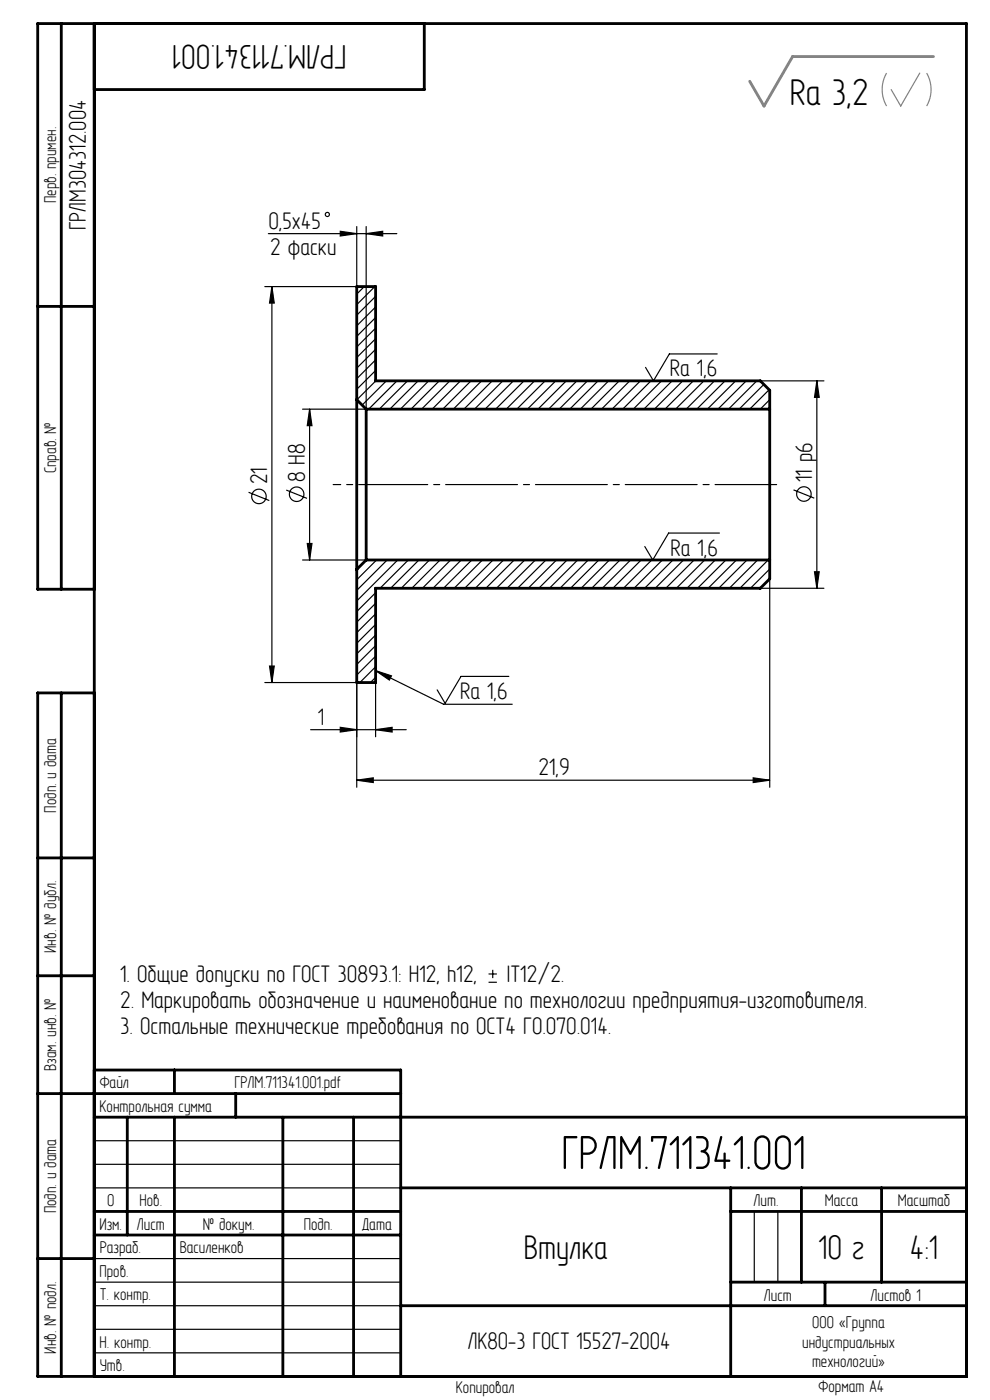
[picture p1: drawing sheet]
<svg xmlns="http://www.w3.org/2000/svg" width="210mm" height="297mm" viewBox="0 0 210 297" stroke-linecap="round" stroke-linejoin="round" font-family="sans-serif">
<g fill="none" stroke="#000" stroke-width=".25">
<path d="M56.9 49.6h27.3M72.2 49.1l3.5 .5-3.5 .5zM75.7 48.1v36.7l4-4M77.7 49.6l3.5-.5v1zM77.7 48.1v38.7h-13.5M56.2 60.8h23.5M57.7 60.8v84M57.7 60.8l.5 3.5h-1zM77.3 60.8l-1.6 1.6M79.5 60.8l-3.8 3.8M79.7 62.9l-4 4M79.7 65.1l-4 4"/>
<path d="M79.7 67.4l-4 4M79.7 69.6l-4 4M79.7 71.9l-4 4M79.7 74.1l-4 4M79.7 76.3l-4 4M79.7 78.6l-4 4M152.1 75.1h-10.1l-3.4 5.7-1.7-2.9M65.7 86.8v32M65.7 86.8l.5 3.5h-1zM82 80.8l-5.2 5.1M84.2 80.8l-6 6M86.4 80.8l-6 6"/>
<path d="M88.7 80.8l-6 6M90.9 80.8l-6 6M93.2 80.8l-6 6M95.4 80.8l-6 6M97.7 80.8l-6 6M99.9 80.8l-6 6M102.2 80.8l-6 6M104.4 80.8l-6 6M106.7 80.8l-6 6M108.9 80.8l-6 6M111.1 80.8l-6 6M113.4 80.8l-6 6"/>
<path d="M115.6 80.8l-6 6M117.9 80.8l-6 6M120.1 80.8l-6 6M122.4 80.8l-6 6M124.6 80.8l-6 6M126.9 80.8l-6 6M129.1 80.8l-6 6M131.3 80.8l-6 6M133.6 80.8l-6 6M135.8 80.8l-6 6M138.1 80.8l-6 6M140.3 80.8l-6 6"/>
<path d="M142.6 80.8l-6 6M144.8 80.8l-6 6M147.1 80.8l-6 6M149.3 80.8l-6 6M151.6 80.8l-6 6M153.8 80.8l-6 6M156 80.8l-6 6M158.3 80.8l-6 6M160.5 80.8l-6 6M161.3 80.8h13.5M162 81.6l-5.2 5.2M163.2 82.7l-4.2 4.1"/>
<path d="M163.3 84.8l-2 2M173.3 80.8v44M173.3 80.8l.5 3.5h-1zM52.7 104.4l4.4 1.8M60.7 104l4.4 1.7M64.2 118.8h13.5M65.2 115.3h1l-.5 3.5zM79.9 118.8l-4.2 4.2M82.1 118.8l-6.4 6.4M84.4 118.8l-8.7 8.7M86.6 118.8l-6 6M88.9 118.8l-6 6"/>
<path d="M91.1 118.8l-6 6M93.3 118.8l-6 6M95.6 118.8l-6 6M97.8 118.8l-6 6M100.1 118.8l-6 6M102.3 118.8l-6 6M104.6 118.8l-6 6M106.8 118.8l-6 6M109.1 118.8l-6 6M111.3 118.8l-6 6M113.6 118.8l-6 6M115.8 118.8l-6 6"/>
<path d="M118 118.8l-6 6M120.3 118.8l-6 6M122.5 118.8l-6 6M124.8 118.8l-6 6M127 118.8l-6 6M129.3 118.8l-6 6M131.5 118.8l-6 6M133.8 118.8l-6 6M136 118.8l-6 6M138.3 118.8l-6 6M140.5 118.8l-6 6M142.7 118.8l-6 6"/>
<path d="M145 118.8l-6 6M147.2 118.8l-6 6M149.5 118.8l-6 6M151.7 118.8l-6 6M152.6 113.1h-10.8l-3.3 5.7-1.7-2.9M154 118.8l-6 6M156.2 118.8l-6 6M158.5 118.8l-6 6M160.7 118.8l-6 6M162.9 118.8l-6 6M168.3 103.9l4.4 1.8M79.7 125.7l-4 4"/>
<path d="M79.7 128l-4 4M79.7 130.2l-4 4M79.7 132.5l-4 4M79.7 134.7l-4 4M79.7 137l-4 4M79.7 139.2l-4 4M161.3 124.8h13.5M163.3 120.7l-4.1 4.1M163.3 122.8v44.2M172.8 121.3h1l-.5 3.5zM56.2 144.8h23.5v11.5M57.2 141.3h1l-.5 3.5z"/>
<path d="M65.9 154.8h20.3M72.2 154.3l3.5 .5-3.5 .5zM75.7 144.8v22.2M79.7 142.3l14.4 7.1h14.6M79.7 142.3l3.3 1.1-.4 .9zM79.7 154.8l3.5-.5v1zM79.7 141.5l-3.4 3.3M79.7 143.7l-1.1 1.1M107.9 143.5h-10.1l-3.4 5.7-1.7-2.8M75.7 165.5l3.5-.5v1zM75.7 165.5h87.6M159.8 165l3.5 .5-3.5 .5z"/>
<path d="M103.6 208.4h1.8M103.6 206.6h1.8M104.5 205.7v1.8M20 242h65M20 247h65M20 252h65M160 257v15M165 257v15M20 277h65M20 272h65M20 267h65M20 287h65"/>
<path d="M20 282h65"/>
<circle cx="69.4" cy="45.5" r=".44"/>
<circle cx="54.9" cy="105.3" r="1.54"/>
<circle cx="62.9" cy="104.8" r="1.54"/>
<circle cx="170.5" cy="104.8" r="1.54"/>
</g>
<path d="M188.1 15.5a7 7 0 0 0 0 7M195.1 15.5l-4 7-2.1-3.5M196.6 15.5a7 7 0 0 1 0 7" fill="none" stroke="#808080" stroke-width=".25"/>
<path d="M70.7 102.8h7" fill="none" stroke="#000" stroke-width=".25" stroke-dasharray="15.2 1.3 1.3 1.3" stroke-dashoffset="13.6"/>
<path d="M164.7 102.8h-87" fill="none" stroke="#000" stroke-width=".25" stroke-dasharray="15.2 1.3 1.3 1.3" stroke-dashoffset="2.2"/>
<g fill="none" stroke="#000" stroke-width=".6">
<path d="M13 5v120M20 5v287M90 5v14h-70M8 65h12M75.7 84.8v36M75.7 84.8v-24h4v20h81.6l2 2v4M75.7 84.8l2 2M77.7 86.8v32M77.7 86.8h85.6M163.3 86.8v32M77.7 118.8l-2 2M77.7 118.8h85.6"/>
<path d="M163.3 118.8v4l-2 2h-81.6v20h-4v-24M20 125h-12v-120h197v287h-197v-145h12M13 147v145M8 182h12M8 207h12M8 232h77M20 227h65v65M20 237h185M27 237v25M37 227v5M37 237v55M50 232v5"/>
<path d="M60 237v55M75 237v55M20 257h65M85 252h120M155 252v40M155 257h50M170 252v20M187 252v20M8 267h12M20 262h65M85 277h120M155 272h50"/>
<path d="M175 272v5"/>
</g>
<path d="M162.1 22.5h.1" fill="none" stroke="#808080" stroke-width=".25" stroke-dasharray="15.2 1.3 1.3 1.3"/>
<path d="M198 12h-29.9l-6 10.5-3.1-5.2" fill="none" stroke="#808080" stroke-width=".6"/>
<g fill="#000">
<path d="M79.7 142.3l3.3 1.1-.4 .9z"/>
<path d="M72.2 49.1l3.5 .5-3.5 .5zM77.7 49.6l3.5-.5v1zM75.7 165.5l3.5-.5v1zM159.8 165l3.5 .5-3.5 .5z"/>
<path d="M65.7 86.8l.5 3.5h-1zM65.2 115.3h1l-.5 3.5zM173.3 80.8l.5 3.5h-1zM172.8 121.3h1l-.5 3.5zM57.7 60.8l.5 3.5h-1zM57.2 141.3h1l-.5 3.5z"/>
<path d="M79.7 154.8l3.5-.5v1zM72.2 154.3l3.5 .5-3.5 .5z"/>
</g>
<text font-size="11" x="119.1" y="248">ГРЛМ.711341.001</text>
<text font-size="8.6" x="167.5" y="22.3">Ra 3,2</text>
<g font-size="7.8">
<text x="73.5" y="9.5" transform="rotate(-180 73.5 9.5)">ГРЛМ.711341.001</text>
<text x="111.1" y="267">Втулка</text>
<text x="173.6" y="267">10 г</text>
<text x="193" y="267">4:1</text>
</g>
<g font-size="5.5">
<text x="18.2" y="48.9" transform="rotate(-90 18.2 48.9)">ГРЛМ304312.004</text>
<text x="56.9" y="48.6">0,5х45</text>
<text x="57.3" y="54.1">2 фаски</text>
<text x="142.1" y="79.8">Ra 1,6</text>
<text x="56.7" y="102.8" transform="rotate(-90 56.7 102.8)">21</text>
<text x="64.7" y="102.3" transform="rotate(-90 64.7 102.3)">8 H8</text>
<text x="172.3" y="102.3" transform="rotate(-90 172.3 102.3)">11 p6</text>
<text x="142.2" y="117.9">Ra 1,6</text>
<text x="97.6" y="148.4">Ra 1,6</text>
<text x="67.4" y="153.8">1</text>
<text x="114.2" y="164.5">21,9</text>
<text x="25.5" y="208.4">1. Общие допуски по ГОСТ 30893.1: H12, h12,</text>
<text x="107.5" y="208.4">IT12/2.</text>
<text x="25.5" y="213.9">2. Маркировать обозначение и наименование по технологии предприятия-изготовителя.</text>
<text x="25.5" y="219.4">3. Остальные технические требования по ОСТ4 ГО.070.014.</text>
<text x="99.2" y="286.3">ЛК80-3 ГОСТ 15527-2004</text>
</g>
<g font-size="3.9">
<text x="11.9" y="43.1" transform="rotate(-90 11.9 43.1)">Перв. примен.</text>
<text x="11.9" y="100.4" transform="rotate(-90 11.9 100.4)">Справ. №</text>
<text x="11.9" y="172.4" transform="rotate(-90 11.9 172.4)">Подп. и дата</text>
<text x="11.9" y="202.1" transform="rotate(-90 11.9 202.1)">Инв. № дубл.</text>
<text x="11.9" y="227.2" transform="rotate(-90 11.9 227.2)">Взам. инв. №</text>
<text x="21.2" y="230.9">Файл</text>
<text x="49.7" y="230.9">ГРЛМ.711341.001.pdf</text>
<text x="21.1" y="235.9">Контрольная сумма</text>
<text x="11.9" y="257.4" transform="rotate(-90 11.9 257.4)">Подп. и дата</text>
<text x="22.7" y="255.9">0</text>
<text x="29.6" y="255.9">Нов.</text>
<text x="159.9" y="255.9">Лит.</text>
<text x="174.9" y="255.9">Масса</text>
<text x="190.4" y="255.9">Масштаб</text>
<text x="21.1" y="260.9">Изм.</text>
<text x="29" y="260.9">Лист</text>
<text x="43" y="260.9">№ докум.</text>
<text x="64.4" y="260.9">Подп.</text>
<text x="76.9" y="260.9">Дата</text>
<text x="21.1" y="265.9">Разраб.</text>
<text x="38.1" y="265.9">Василенков</text>
<text x="21.1" y="270.9">Пров.</text>
<text x="21.1" y="275.9">Т. контр.</text>
<text x="162" y="275.9">Лист</text>
<text x="184.7" y="275.9">Листов 1</text>
<text x="172.3" y="281.7">ООО «Группа</text>
<text x="11.9" y="287.1" transform="rotate(-90 11.9 287.1)">Инв. № подл.</text>
<text x="21.1" y="285.9">Н. контр.</text>
<text x="170.2" y="285.9">индустриальных</text>
<text x="21.2" y="290.9">Утв.</text>
<text x="172.2" y="290.1">технологий»</text>
<text x="96.7" y="295.6">Копировал</text>
<text x="173.6" y="295.4">Формат A4</text>
</g>
</svg>
